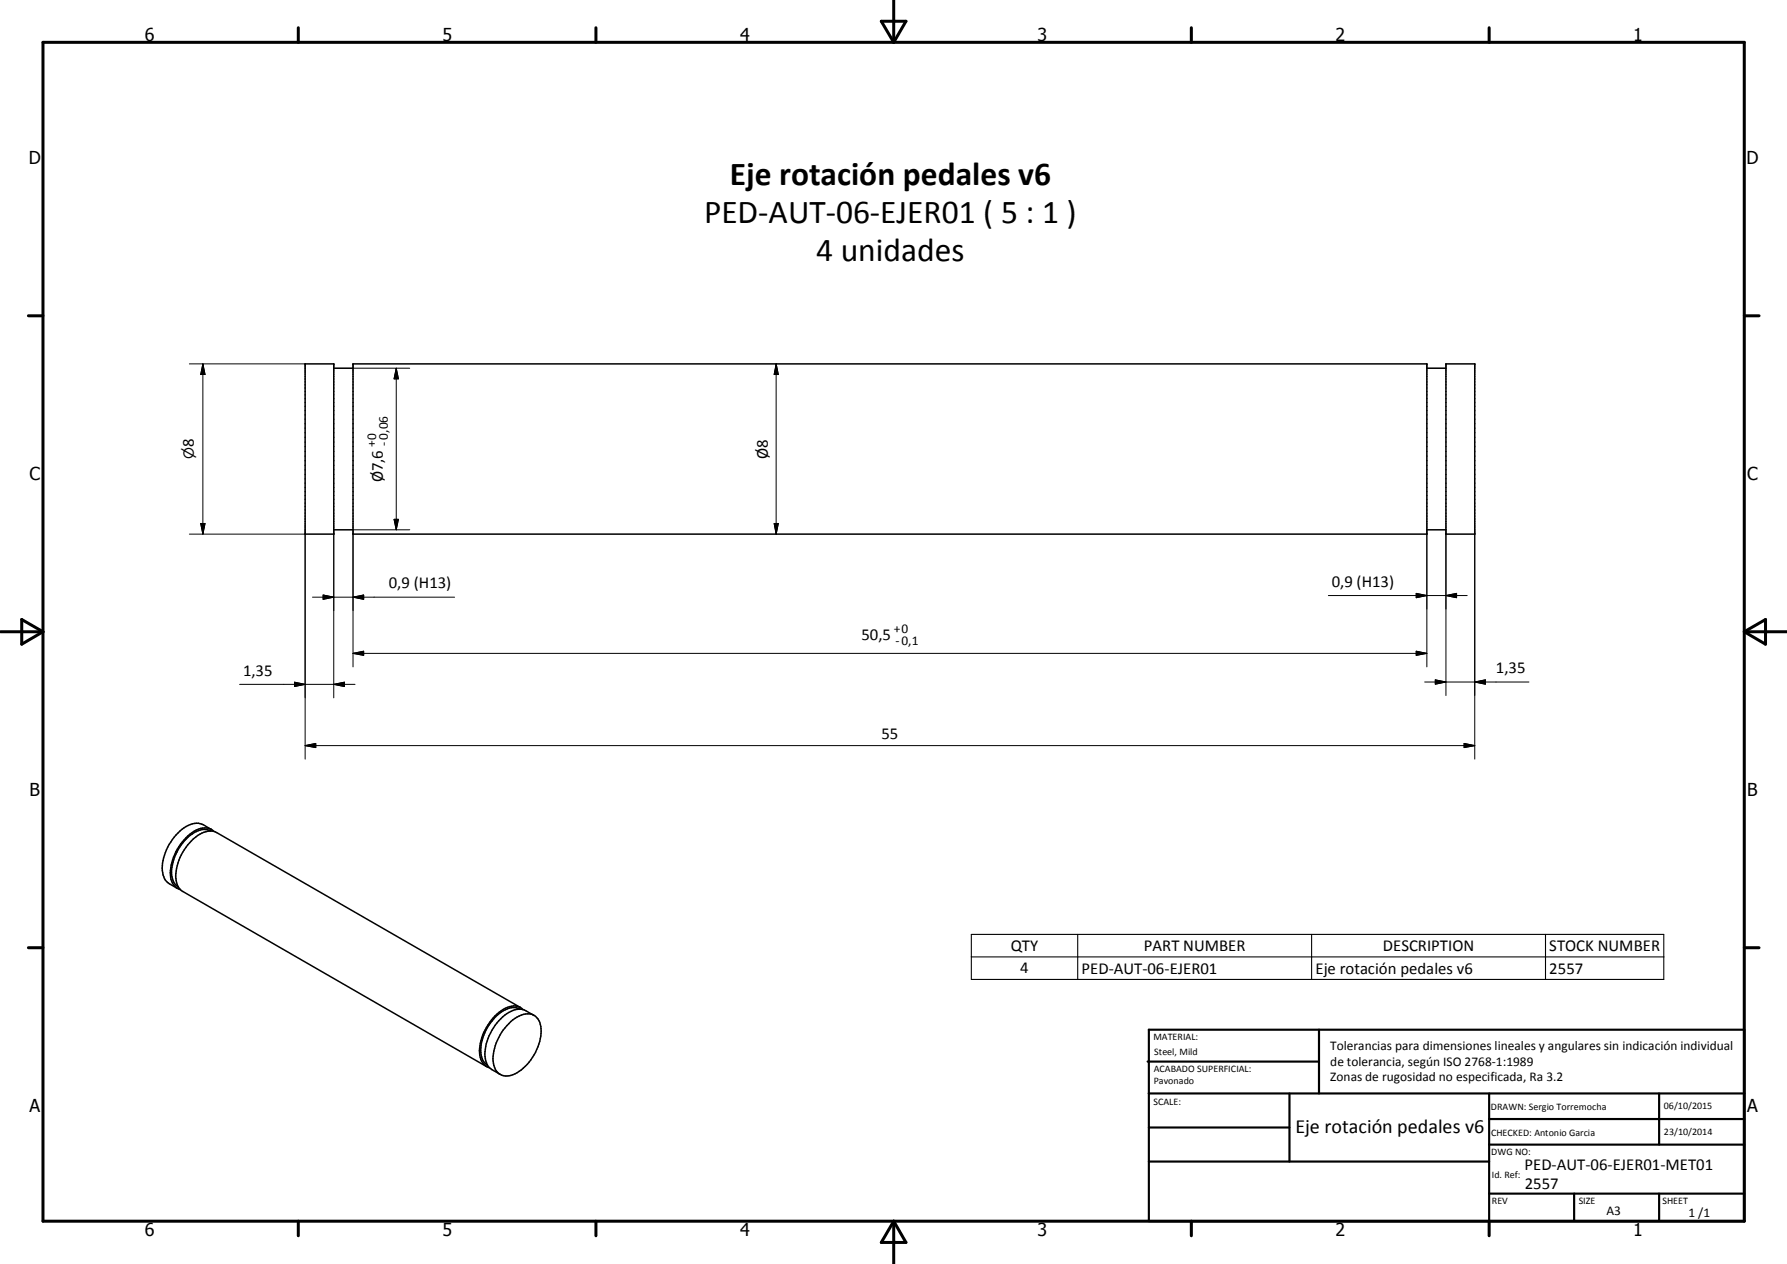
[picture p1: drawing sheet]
<svg xmlns="http://www.w3.org/2000/svg" width="420mm" height="297mm" viewBox="0 0 420 297" stroke-linecap="round" stroke-linejoin="round" font-family="sans-serif">
<g fill="none" stroke="#000" stroke-width=".35">
<path d="M71.7 85.5h6.8v40h-6.8zM78.5 86.5h4.5M83 85.5h252.5v40h-252.5zM335.5 86.5h4.5M340 85.5h6.7v40h-6.7zM78.5 124.5h4.5M335.5 124.5h4.5M49.5 195.2a4.3 4.3 0 0 0-4.7 1.1 11.6 11.6 0 0 0-4.4 9.7l.4 1.3 1.1 1.1M49.5 195.2v.1M49.7 194.9l-1.9-1.1a4.9 4.9 0 0 0-5.5 1.5 12.3 12.3 0 0 0-4.1 9.3l.1 1 .6 1.2 .9 .9 1.9 1.1M50.2 195.4l72.2 41.4M50.2 195.4a6.3 6.3 0 0 0-5.6 2.6 11.4 11.4 0 0 0-3.1 9.4 3.2 3.2 0 0 0 1.5 2.1l71.4 41.2"/>
<path d="M50.3 195.4a3.9 3.9 0 0 0-5.1 .3 11.8 11.8 0 0 0-5 11 3.3 3.3 0 0 0 2.2 2.4M122.2 237.2a3.8 3.8 0 0 0-4.3 .6 11.6 11.6 0 0 0-4.8 10.1l.4 1.3 1.1 1.1M123 237.2a3.6 3.6 0 0 0-4.6 0 12.2 12.2 0 0 0-5.6 10.8l.4 1.4a3.1 3.1 0 0 0 1.9 1.6M125.5 238.6l-1.9-1.1a4.5 4.5 0 0 0-4.9 1 12.3 12.3 0 0 0-4.7 9.8l.2 1 .6 1.3 .9 .8 1.9 1.1M120.1 240.1a5.6 5.6 0 0 1 5.1-1.7 4 4 0 0 1 2 4.5 11.7 11.7 0 0 1-7.1 9.8 3.1 3.1 0 0 1-4.1-2.8 11.5 11.5 0 0 1 3.7-9.4z"/>
</g>
<circle cx="41.9" cy="208.4" r=".18" fill="#000"/>
<g fill="none" stroke="#000" stroke-width=".71">
<path d="M10.1 9.9h400v277.1h-400zM70.1 6.5v3.4M140.1 6.5v3.4M207.2 5h5.8l-2.9 4.9zM210.1 0v9.9M280.1 6.5v3.4M350.1 6.5v3.4M6.7 74.2h3.4M410.1 74.2h3.5M.1 148.5h10M5.1 145.6l5 2.9-5 2.9zM410.1 148.5h10"/>
<path d="M410.1 148.5l5-2.9v5.8zM6.7 222.7h3.4M410.1 222.7h3.5M70.1 287v3.4M140.1 287v3.4M210.1 287v10M210.1 287l2.9 5h-5.8zM280.1 287v3.4M350.1 287v3.4"/>
</g>
<g fill="none" stroke="#000" stroke-width=".51">
<path d="M269.8 249.5h40.3M270.1 242h140v45h-140zM270.1 257h140M303.2 257v16M310.1 242v15M350.1 257v30M390.1 257v12M270.1 265h33.1M270.1 273h80M350.1 269h60M350.1 263h60M350.1 280.5h60"/>
<path d="M370.1 280.5v6.5M390.1 280.5v6.5"/>
</g>
<path d="M228.4 219.6h162.8v10.6h-162.8zM253.4 219.6v10.6M308.4 219.6v10.6M363.4 219.6v10.6M228.4 224.9h162.8" fill="none" stroke="#000" stroke-width=".25"/>
<g fill="none" stroke="#000" stroke-width=".24">
<path d="M44.5 85.5h27.2M47.7 85.5l.5 2.5h-1zM47.7 85.5v40M83 86.5h13.3M93.2 86.5l.5 2.5h-1zM93.2 86.5v38M182.5 85.5l.5 2.5h-1zM182.5 85.5v40M44.5 125.5h27.2v52.9M47.2 123h1l-.5 2.5zM76 139.8l2.5 .5-2.5 .5zM78.5 125.5v38.5"/>
<path d="M83 125.5v31.2M83 124.5h13.3M92.7 122h1l-.5 2.5zM182 123h1l-.5 2.5zM312.3 140h32.7M333 139.4l2.5 .6-2.5 .5zM335.5 125.5v31.2M340 140l2.5-.6v1.1zM340 125.5v37.9M346.7 125.5v52.9M73.5 140.3h33.4M83 153.5l2.5-.5v1z"/>
<path d="M83 140.3l2.5-.5v1zM83 153.5h252.5M333 153l2.5 .5-2.5 .5zM337.5 159.8l2.5 .5-2.5 .5zM56.3 160.8h27.2M69.2 160.3l2.5 .5-2.5 .5zM71.7 175.2l2.5-.5v1zM71.7 175.2h275M78.5 160.8l2.5-.5v1zM335 160.3h24.5M344.2 174.7l2.5 .5-2.5 .5zM346.7 160.3l2.5-.5v1z"/>
</g>
<g fill="#000">
<path d="M47.7 85.5l.5 2.5h-1zM93.2 86.5l.5 2.5h-1zM182.5 85.5l.5 2.5h-1zM47.2 123h1l-.5 2.5zM83 140.3l2.5-.5v1zM92.7 122h1l-.5 2.5zM182 123h1l-.5 2.5zM340 140l2.5-.6v1.1zM76 139.8l2.5 .5-2.5 .5zM83 153.5l2.5-.5v1zM333 153l2.5 .5-2.5 .5zM333 139.4l2.5 .6-2.5 .5z"/>
<path d="M346.7 160.3l2.5-.5v1zM69.2 160.3l2.5 .5-2.5 .5zM71.7 175.2l2.5-.5v1zM78.5 160.8l2.5-.5v1zM337.5 159.8l2.5 .5-2.5 .5zM344.2 174.7l2.5 .5-2.5 .5z"/>
</g>
<g font-size="7.9">
<text x="171.6" y="43.4">Eje rotación pedales v6</text>
<text x="165.6" y="52.4">PED-AUT-06-EJER01 ( 5 : 1 )</text>
<text x="191.9" y="61.4">4 unidades</text>
</g>
<text font-size="4.7" x="304.6" y="266.2">Eje rotación pedales v6</text>
<g font-size="4.2">
<text x="34" y="9.6">6</text>
<text x="104" y="9.6">5</text>
<text x="174" y="9.6">4</text>
<text x="244" y="9.6">3</text>
<text x="314" y="9.6">2</text>
<text x="384" y="9.6">1</text>
<text x="6.8" y="38.7">D</text>
<text x="410.6" y="38.7">D</text>
<text x="7" y="112.9">C</text>
<text x="410.8" y="112.9">C</text>
<text x="7" y="187.1">B</text>
<text x="410.8" y="187.1">B</text>
<text x="7" y="261.4">A</text>
<text x="410.8" y="261.4">A</text>
<text x="34" y="290.4">6</text>
<text x="104" y="290.4">5</text>
<text x="174" y="290.4">4</text>
<text x="244" y="290.4">3</text>
<text x="314" y="290.4">2</text>
<text x="384" y="290.4">1</text>
</g>
<g font-size="3.9">
<text x="45.6" y="105.2" transform="rotate(-90 45.6 105.2)">8</text>
<text x="180.5" y="107.9" transform="rotate(-90 180.5 107.9)">Ø8</text>
<text x="90" y="113.4" transform="rotate(-90 90 113.4)">Ø7,6</text>
<text x="313.1" y="137.8">0,9 (H13)</text>
<text x="91.4" y="138.2">0,9 (H13)</text>
<text x="202.6" y="150.4">50,5</text>
<text x="57.1" y="158.8">1,35</text>
<text x="351.7" y="158.2">1,35</text>
<text x="207.3" y="173.7">55</text>
<text x="237.6" y="223.5">QTY</text>
<text x="268.9" y="223.5">PART NUMBER</text>
<text x="325.1" y="223.5">DESCRIPTION</text>
<text x="364.3" y="223.5">STOCK NUMBER</text>
<text x="239.9" y="228.8">4</text>
<text x="254.3" y="228.8">PED-AUT-06-EJER01</text>
<text x="309.3" y="228.9">Eje rotación pedales v6</text>
<text x="364.3" y="228.8">2557</text>
<text x="358.5" y="275">PED-AUT-06-EJER01-MET01</text>
<text x="358.5" y="279.4">2557</text>
</g>
<text font-size="3.3" x="45.6" y="107.9" transform="rotate(-90 45.6 107.9)">n</text>
<g font-size="3.1">
<text x="88.3" y="105.1" transform="rotate(-90 88.3 105.1)">+0</text>
<text x="91.2" y="104.8" transform="rotate(-90 91.2 104.8)">-0,06</text>
<text x="210.2" y="148.7">+0</text>
<text x="210.5" y="151.6">-0,1</text>
<text x="312.7" y="246.8">Tolerancias para dimensiones lineales y angulares sin indicación individual</text>
<text x="312.7" y="250.4">de tolerancia, según ISO 2768-1:1989</text>
<text x="312.7" y="254">Zonas de rugosidad no especificada, Ra 3.2</text>
<text x="377.7" y="285.6">A3</text>
<text x="397" y="285.9">1 /1</text>
</g>
<g font-size="2.4">
<text x="271.2" y="244.4">MATERIAL:</text>
<text x="271.3" y="252">ACABADO SUPERFICIAL:</text>
<text x="271.4" y="247.9">Steel, Mild</text>
<text x="271.3" y="254.6">Pavonado</text>
<text x="271.2" y="259.7">SCALE:</text>
<text x="350.6" y="260.8">DRAWN: Sergio Torremocha</text>
<text x="391.2" y="260.6">06/10/2015</text>
<text x="350.6" y="267">CHECKED: Antonio Garcia</text>
<text x="391.2" y="266.7">23/10/2014</text>
<text x="350.6" y="271.4">DWG NO:</text>
<text x="350.8" y="276.9">Id. Ref:</text>
<text x="350.8" y="282.8">REV</text>
<text x="371.2" y="282.9">SIZE</text>
<text x="390.9" y="282.9">SHEET</text>
</g>
</svg>
